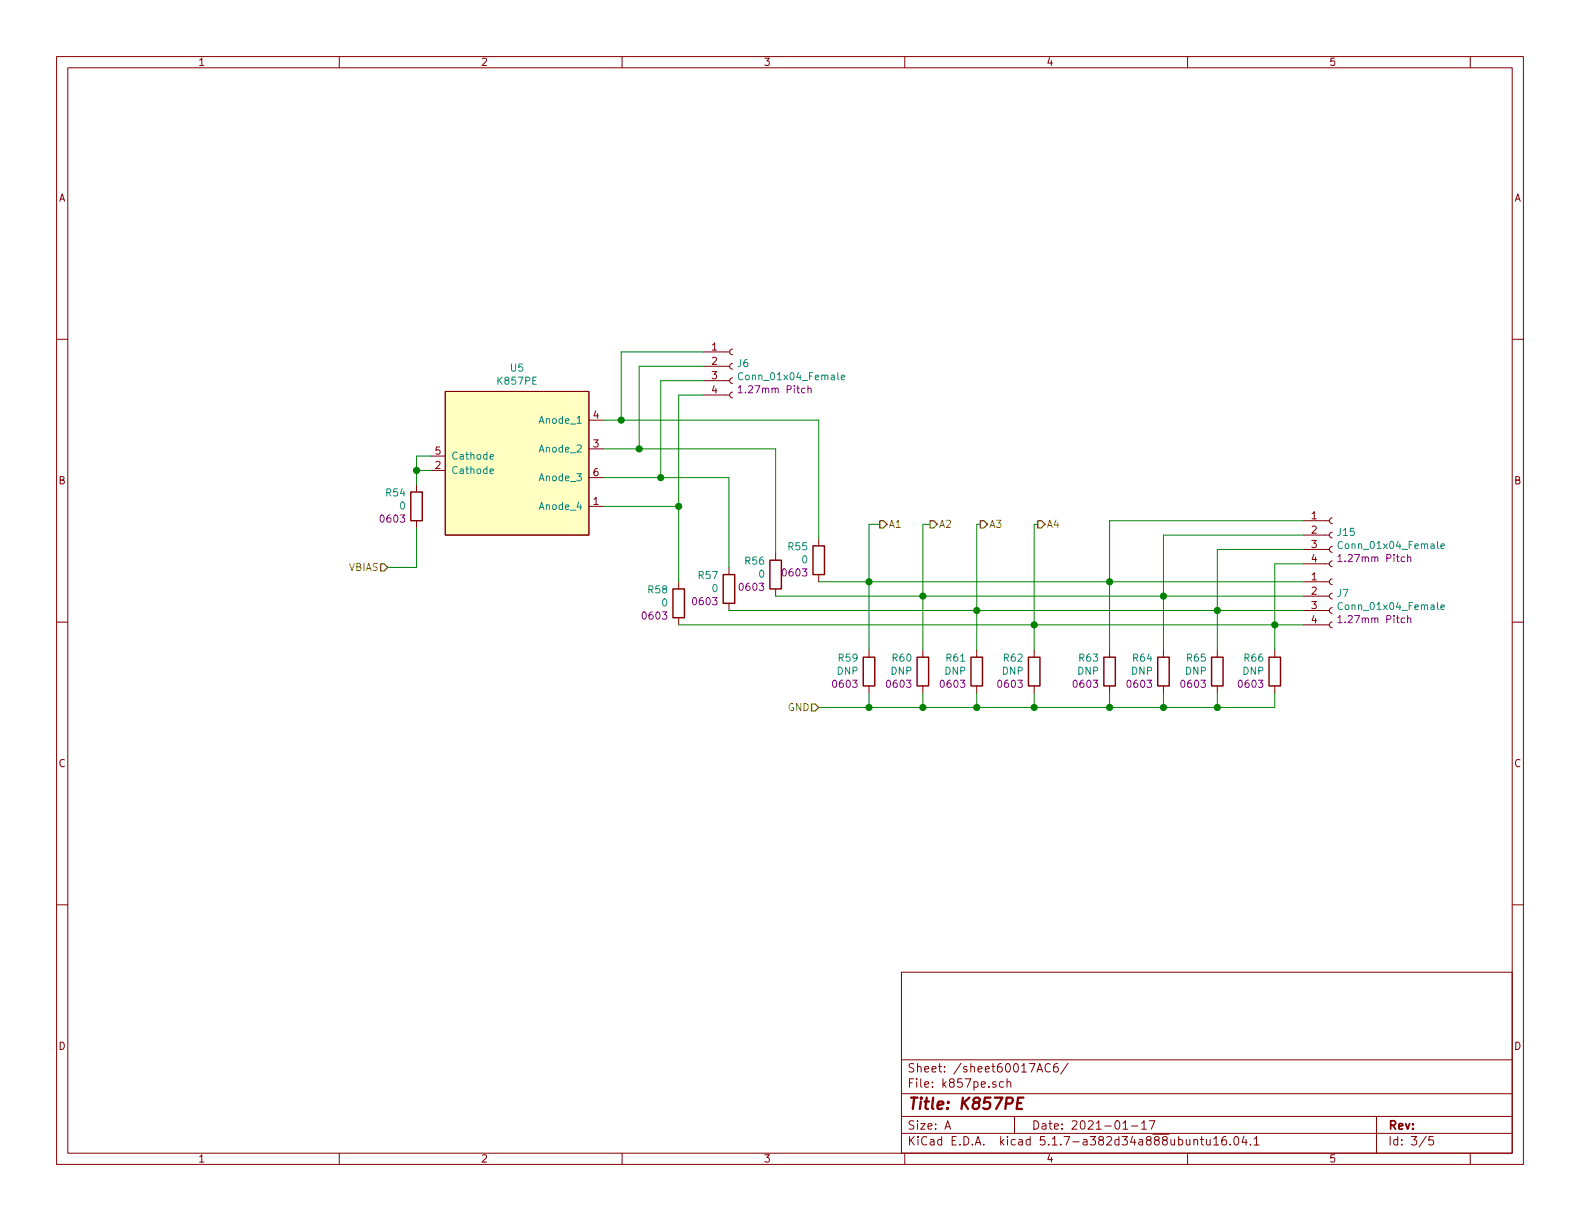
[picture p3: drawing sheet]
<svg xmlns="http://www.w3.org/2000/svg" width="279mm" height="216mm" viewBox="0 0 279 216" stroke-linecap="round" stroke-linejoin="round" font-family="sans-serif">
<g fill="none" stroke="#840000" stroke-width=".18">
<path d="M10 10h259.4v195.9h-259.4zM12 12h255.4v191.9h-255.4zM60 10v2M110 10v2M160 10v2M210 10v2M260 10v2M10 60h2M267.4 60h2M78.7 69.2h25.4v25.4h-25.4zM104.1 79.4h2.6M104.1 74.3h2.6"/>
<path d="M124.5 69.9h4.5M124.5 67.3h4.5M124.5 64.8h4.5M124.5 62.2h4.5M129.5 69.3l-.3 .1-.2 .4 .1 .4 .4 .2M129.5 66.8l-.3 .1-.2 .3 .1 .4 .4 .2M129.5 64.3l-.3 .1-.2 .3 .1 .4 .4 .2M129.5 61.7l-.3 .1-.2 .4 .1 .3 .4 .2M73.7 85.7v1.3M73.7 92.1v1.2M76.2 83.2h2.5M76.2 80.6h2.5"/>
<path d="M104.1 89.5h2.6M104.1 84.5h2.6M137.2 97.8v1.3M144.8 95.3v1.2M230.5 99.7h4.6M230.5 97.2h4.6M230.5 94.6h4.6M230.5 92.1h4.6M235.6 99.2l-.3 .1-.2 .3 .1 .4 .4 .2M235.6 96.6l-.3 .1-.2 .4 .1 .4 .4 .2M235.6 94.1l-.3 .1-.2 .3 .1 .4 .4 .2M235.6 91.6l-.3 .1-.2 .3 .1 .4 .4 .2"/>
<path d="M10 110h2M120 102.9v1.2M120 109.2v1.3M128.9 100.3v1.3M128.9 106.7v1.3M137.2 104.1v1.3M144.8 101.6v1.3M153.7 114.9v1.3M163.2 114.9v1.3M172.7 114.9v1.3M182.9 114.9v1.3M196.2 114.9v1.3"/>
<path d="M205.7 114.9v1.3M215.3 114.9v1.3M225.4 114.9v1.3M230.5 110.5h4.6M230.5 108h4.6M230.5 105.4h4.6M230.5 102.9h4.6M235.6 110l-.3 .1-.2 .3 .1 .4 .4 .2M235.6 107.4l-.3 .1-.2 .4 .1 .4 .4 .2M235.6 104.9l-.3 .1-.2 .3 .1 .4 .4 .2M235.6 102.4l-.3 .1-.2 .3 .1 .4 .4 .2M267.4 110h2"/>
<path d="M153.7 121.3v1.3M163.2 121.3v1.3M172.7 121.3v1.3M182.9 121.3v1.3M196.2 121.3v1.3M205.7 121.3v1.3M215.3 121.3v1.3M225.4 121.3v1.3M10 160h2M267.4 160h2M159.4 171.9h108v32h-108zM159.4 197.4h108"/>
<path d="M159.4 193.4h108M159.4 187.4h108M167.1 199.7l.5-1.5 .5 1.5M167.2 199.2h.8M177.4 191.3h-.4l-.3 .2 .1 .6 .2 .2 .4-.1M178.1 191.4l.1-.1a.37 .37 0 0 1 .5 .2v.8M178.1 190.8v1.5M179.4 197.4v3M183.4 189.6l.5-1.5 .5 1.5M183.5 189.1h.7M185.7 188.2a.59 .59 0 0 0-.7 0 .59 .59 0 0 0-.2 .7 .56 .56 0 0 0 .3 .6 .56 .56 0 0 0 .6-.1M187 188.1a.59 .59 0 0 0-.7 .6l.1 .7 .2 .2 .5-.2v-.5l-.1-.2-.4-.1-.3 .3"/>
<path d="M188.9 188l-1.3 1.9M198.6 199.7h.8M200.1 199.1h1.1M201.9 198.6l.4-.4v1.5M201.9 199.7h.8M203.2 198.2h1l-.6 1.5M243.4 197.4v6.5M60 203.9v2M110 203.9v2M159.4 200.4h108M160 203.9v2M210 203.9v2"/>
<path d="M211.1 201.6l.1-.1a.37 .37 0 0 1 .6 .2v.8M211.1 201.5v1M212.3 201.5h.6M212.5 201v1.3l.4 .2M213.3 201.5v.8a.39 .39 0 0 0 .7 0M214 201.5v1M214.6 201.4l.5-.4v1.5M214.6 202.5h.9M216.8 201a.59 .59 0 0 0-.7 .6v.7l.2 .2 .5-.2 .1-.5-.1-.2-.5-.1-.2 .3M217.6 202.3v.2M218.4 201h.1a.81 .81 0 0 1 .6 .6 .81 .81 0 0 1-.3 .8l-.1 .1a.8 .8 0 0 1-.6-.7 .8 .8 0 0 1 .3-.8zM220 200.9l-.4 1.1h.9"/>
<path d="M220.3 201.5v1M221.1 202.3v.2M221.8 201.4l.4-.4v1.5M221.8 202.5h.8M252.2 200.9l-1.2 1.9M253.4 201h-.7v.7l.2-.2 .5 .1 .1 .2-.1 .5-.2 .2-.5-.2M260 203.9v2"/>
</g>
<path d="M179.9 195h.7M181 194.1h-1l-.2 2h.9" fill="none" stroke="#840000" stroke-width=".41"/>
<path d="M78.7 69.2h25.4v25.4h-25.4z" fill="#ffffc2" stroke="#ffffc2" stroke-width=".18"/>
<path d="M131.3 66a.6 .6 0 0 0-.8 .4 .6 .6 0 0 0 .6 .8l.2-.2M148.8 66.7l.6-.1-.1-.2-.4-.1-.1 .2v.6h.5M86.7 83.3l.5-.1v-.2l-.4-.1-.1 .2v.6h.5M86.7 80.8l.5-.1v-.3h-.4l-.1 .1v.7h.5M237.4 95.9a.6 .6 0 0 0-.8 .4 .6 .6 0 0 0 .6 .7l.2-.1M254.8 96.6l.6-.1-.1-.3h-.3l-.2 .1 .1 .7h.4M237.4 106.7a.6 .6 0 0 0-.8 .4 .6 .6 0 0 0 .6 .7l.2-.1M254.8 107.4l.6-.1-.1-.3h-.3l-.2 .1 .1 .6h.4" fill="none" stroke="#008484" stroke-width=".18"/>
<g fill="none" stroke="#840000" stroke-width=".25">
<path d="M72.6 87h2.1v5.1h-2.1zM136.1 99.1h2.1v5h-2.1zM143.8 96.5h2v5.1h-2zM119 104.1h2v5.1h-2zM127.9 101.6h2v5.1h-2zM152.7 116.2h2v5.1h-2zM162.2 116.2h2v5.1h-2zM171.7 116.2h2v5.1h-2zM181.9 116.2h2v5.1h-2zM195.2 116.2h2v5.1h-2zM204.7 116.2h2.1v5.1h-2.1zM214.2 116.2h2.1v5.1h-2.1z"/>
<path d="M224.4 116.2h2v5.1h-2z"/>
</g>
<path d="M130.6 68.6l.3-.4v1.3M130.6 69.5h.7M142.9 68.8l.2-.2 .3 .1v.8M142.9 68.2v1.3M236.6 98.4l.4-.4v1.3M236.6 99.3h.7M248.9 98.6l.2-.1h.3l.1 .8M248.9 98v1.3M236.6 109.2l.4-.4v1.3M236.6 110.1h.7M248.9 109.4l.2-.1h.3l.1 .8M248.9 108.8v1.3" fill="none" stroke="#840084" stroke-width=".18"/>
<g fill="none" stroke="#008400" stroke-width=".18">
<path d="M106.7 79.4h30.5v18.4M106.7 74.3h38.1v21M124.5 69.9h-4.5v33M124.5 62.2h-14.6v12.1M124.5 67.3h-7.7v17.2M124.5 64.8h-11.5v14.6M73.7 93.3v7h-5.1M73.7 83.2h2.5M76.2 80.6h-2.5v5.1M106.7 84.5h22.2v15.8M106.7 89.5h13.3M155.6 92.7h-1.9v22.2"/>
<path d="M164.5 92.7h-1.3v22.2M173.4 92.7h-.7v22.2M183.5 92.7h-.6v22.2M230.5 97.2h-15.2v17.7M230.5 92.1h-34.3v22.8M230.5 94.6h-24.8v20.3M230.5 99.7h-5.1v15.2M120 110.5h110.5M128.9 108h101.6M137.2 105.4h93.3M144.8 102.9h85.7M153.7 122.6v2.5"/>
<path d="M163.2 122.6v2.5M172.7 122.6v2.5M182.9 122.6v2.5M196.2 122.6v2.5M205.7 122.6v2.5M215.3 122.6v2.5M225.4 122.6v2.5h-80.6"/>
</g>
<path d="M67.3 99.7h.6l.7 .6-.7 .7h-.6zM155.6 92.1h.6l.6 .6-.6 .6h-.6zM164.5 92.1h.6l.6 .6-.6 .6h-.6zM173.4 92.1h.6l.6 .6-.6 .6h-.6zM183.5 92.1h.6l.7 .6-.7 .6h-.6zM143.5 124.5h.6l.7 .6-.7 .6h-.6z" fill="none" stroke="#848400" stroke-width=".25"/>
<g fill="#008400" stroke="#008400" stroke-width=".25">
<circle cx="196.2" cy="125.1" r=".51"/>
<circle cx="172.7" cy="125.1" r=".51"/>
<circle cx="73.7" cy="83.2" r=".51"/>
<circle cx="163.2" cy="125.1" r=".51"/>
<circle cx="120" cy="89.5" r=".51"/>
<circle cx="153.7" cy="125.1" r=".51"/>
<circle cx="116.8" cy="84.5" r=".51"/>
<circle cx="182.9" cy="125.1" r=".51"/>
<circle cx="215.3" cy="108" r=".51"/>
<circle cx="109.9" cy="74.3" r=".51"/>
<circle cx="205.7" cy="125.1" r=".51"/>
<circle cx="153.7" cy="102.9" r=".51"/>
<circle cx="215.3" cy="125.1" r=".51"/>
<circle cx="196.2" cy="102.9" r=".51"/>
<circle cx="205.7" cy="105.4" r=".51"/>
<circle cx="163.2" cy="105.4" r=".51"/>
<circle cx="182.9" cy="110.5" r=".51"/>
<circle cx="225.4" cy="110.5" r=".51"/>
<circle cx="113" cy="79.4" r=".51"/>
<circle cx="172.7" cy="108" r=".51"/>
</g>
<text font-size="2.8" fill="#840000" x="160.4" y="196.2">Title: K857PE</text>
<g font-size="2.1" fill="#840000">
<text x="160.4" y="189.6">Sheet: /sheet60017AC6/</text>
<text x="160.4" y="192.3">File: k857pe.sch</text>
<text x="160.4" y="202.5">KiCad E.D.A. kicad 5.1.7-a382d34a888ubuntu16.04.1</text>
<text x="160.4" y="199.7">Size: A</text>
<text x="182.4" y="199.7">Date: 2021-01-17</text>
<text x="245.4" y="199.7">Rev:</text>
<text x="245.4" y="202.5">Id: 3/5</text>
</g>
<g font-size="1.8" fill="#840000">
<text x="35" y="11.6">1</text>
<text x="85" y="11.6">2</text>
<text x="135" y="11.6">3</text>
<text x="185" y="11.6">4</text>
<text x="235" y="11.6">5</text>
<text x="10.4" y="35.6">A</text>
<text x="267.8" y="35.6">A</text>
<text x="125.9" y="62">1</text>
<text x="125.9" y="64.5">2</text>
<text x="125.9" y="67.1">3</text>
<text x="125.9" y="69.6">4</text>
<text x="104.9" y="74">4</text>
<text x="77" y="82.9">2</text>
<text x="77" y="80.4">5</text>
<text x="104.9" y="79.1">3</text>
<text x="10.4" y="85.6">B</text>
<text x="104.9" y="89.3">1</text>
<text x="104.9" y="84.2">6</text>
<text x="267.8" y="85.6">B</text>
<text x="231.9" y="91.8">1</text>
<text x="231.9" y="94.4">2</text>
<text x="231.9" y="96.9">3</text>
<text x="231.9" y="99.4">4</text>
<text x="231.9" y="102.6">1</text>
<text x="231.9" y="105.2">2</text>
<text x="231.9" y="107.7">3</text>
<text x="231.9" y="110.2">4</text>
<text x="10.4" y="135.6">C</text>
<text x="267.8" y="135.6">C</text>
<text x="10.4" y="185.6">D</text>
<text x="267.8" y="185.6">D</text>
<text x="35" y="205.5">1</text>
<text x="85" y="205.5">2</text>
<text x="135" y="205.5">3</text>
<text x="185" y="205.5">4</text>
<text x="235" y="205.5">5</text>
</g>
<g font-size="1.8" fill="#008484">
<text x="90.3" y="65.7">U5</text>
<text x="130.5" y="64.9">J6</text>
<text x="88.2" y="68">K857PE</text>
<text x="131.2" y="67.2">Conn_01x04_Female</text>
<text x="95.7" y="74.9">Anode_1</text>
<text x="79.8" y="83.8">Cathode</text>
<text x="79.8" y="81.3">Cathode</text>
<text x="95.7" y="80">Anode_2</text>
<text x="68.3" y="87.8">R54</text>
<text x="95.7" y="85.1">Anode_3</text>
<text x="70.7" y="90.1">0</text>
<text x="95.7" y="90.2">Anode_4</text>
<text x="236.6" y="94.8">J15</text>
<text x="131.8" y="99.8">R56</text>
<text x="139.4" y="97.3">R55</text>
<text x="141.8" y="99.6">0</text>
<text x="237.3" y="97.1">Conn_01x04_Female</text>
<text x="114.7" y="104.9">R58</text>
<text x="117.1" y="107.2">0</text>
<text x="123.6" y="102.4">R57</text>
<text x="126" y="104.7">0</text>
<text x="134.2" y="102.2">0</text>
<text x="236.5" y="105.6">J7</text>
<text x="237.3" y="107.9">Conn_01x04_Female</text>
<text x="148" y="119.3">DNP</text>
<text x="148.3" y="117">R59</text>
<text x="157.6" y="119.3">DNP</text>
<text x="157.9" y="117">R60</text>
<text x="167.1" y="119.3">DNP</text>
<text x="167.4" y="117">R61</text>
<text x="177.2" y="119.3">DNP</text>
<text x="177.5" y="117">R62</text>
<text x="190.6" y="119.3">DNP</text>
<text x="190.9" y="117">R63</text>
<text x="200.1" y="119.3">DNP</text>
<text x="200.4" y="117">R64</text>
<text x="209.6" y="119.3">DNP</text>
<text x="209.9" y="117">R65</text>
<text x="219.8" y="119.3">DNP</text>
<text x="220.1" y="117">R66</text>
</g>
<g font-size="1.8" fill="#840084">
<text x="131.3" y="69.5">1.27mm Pitch</text>
<text x="67.4" y="92.4">0603</text>
<text x="138.6" y="101.9">0603</text>
<text x="237.4" y="99.4">1.27mm Pitch</text>
<text x="122.7" y="107">0603</text>
<text x="130.9" y="104.5">0603</text>
<text x="113.8" y="109.6">0603</text>
<text x="237.4" y="110.2">1.27mm Pitch</text>
<text x="147.4" y="121.6">0603</text>
<text x="157" y="121.6">0603</text>
<text x="166.5" y="121.6">0603</text>
<text x="176.7" y="121.6">0603</text>
<text x="190" y="121.6">0603</text>
<text x="199.5" y="121.6">0603</text>
<text x="209" y="121.6">0603</text>
<text x="219.2" y="121.6">0603</text>
</g>
<g font-size="1.8" fill="#848400">
<text x="157.1" y="93.3">A1</text>
<text x="166" y="93.3">A2</text>
<text x="174.9" y="93.3">A3</text>
<text x="185" y="93.3">A4</text>
<text x="61.6" y="101">VBIAS</text>
<text x="139.3" y="125.7">GND</text>
</g>
</svg>
